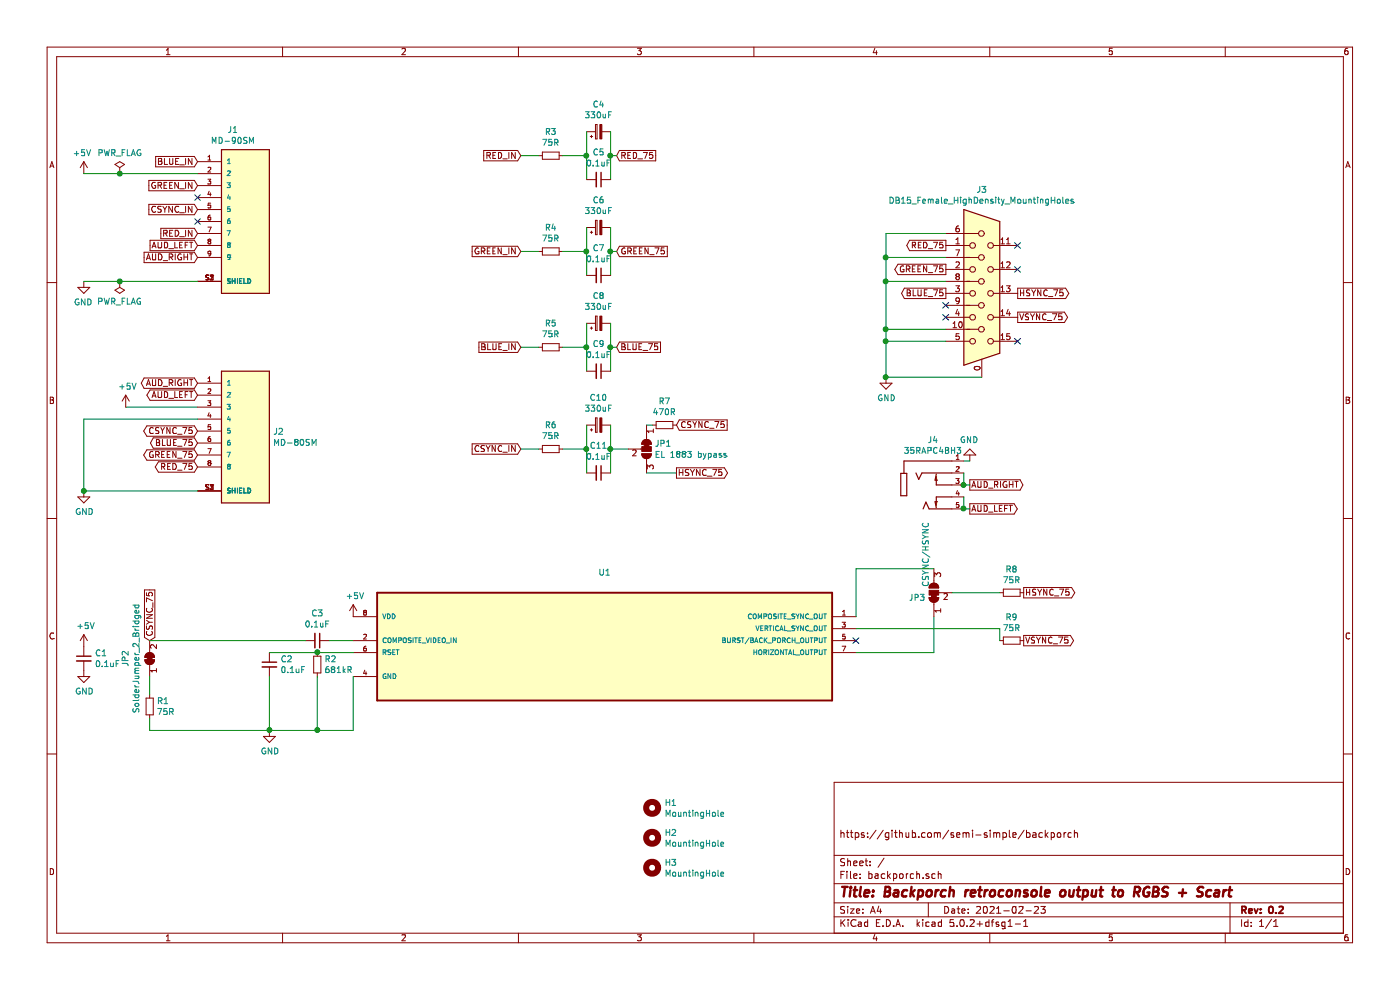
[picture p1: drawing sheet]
EESchema Schematic File Version 4
LIBS:backporch-cache
EELAYER 26 0
EELAYER END
$Descr A4 11693 8268
encoding utf-8
Sheet 1 1
Title "Backporch retroconsole output to RGBS + Scart"
Date "2021-02-23"
Rev "0.2"
Comp ""
Comment1 "https://github.com/semi-simple/backporch"
Comment2 ""
Comment3 ""
Comment4 ""
$EndDescr
$Comp
L MD-90SM:MD-90SM J1
U 1 1
P 2050 1850
F 0 "J1" H 1945 2617 50  0000 C CNN
F 1 "MD-90SM" H 1945 2526 50  0000 C CNN
F 2 "MD90:CUI_MD-90SM" H 2050 1850 50  0001 L BNN
F 3 "" H 2050 1850 50  0001 L BNN
F 4 "CP-2290-ND" H 2050 1850 50  0001 C CNN "Digi-key part number"
F 5 "1.05" H 2050 1850 50  0001 L BNN "PARTREV"
F 6 "Manufacturer Recommendation" H 2050 1850 50  0001 L BNN "STANDARD"
F 7 "13.25 mm" H 2050 1850 50  0001 L BNN "MAXIMUM_PACKAGE_HEIGHT"
F 8 "CUI Devices" H 2050 1850 50  0001 L BNN "MANUFACTURER"
	1    2050 1850
	1    0    0    -1  
$EndComp
$Comp
L power:GND #PWR0101
U 1 1
P 700 2350
F 0 "#PWR0101" H 700 2100 50  0001 C CNN
F 1 "GND" H 705 2177 50  0000 C CNN
F 2 "" H 700 2350 50  0001 C CNN
F 3 "" H 700 2350 50  0001 C CNN
	1    700  2350
	-1   0    0    -1  
$EndComp
Text GLabel 1650 1350 0    50   Input ~ 0
BLUE_IN
Text GLabel 1650 1550 0    50   Input ~ 0
GREEN_IN
Text GLabel 1650 1950 0    50   Input ~ 0
RED_IN
Text GLabel 1650 2050 0    50   Input ~ 0
AUD_LEFT
Text GLabel 1650 2150 0    50   Input ~ 0
AUD_RIGHT
Text GLabel 1650 1750 0    50   Input ~ 0
CSYNC_IN
$Comp
L Connector:DB15_Female_HighDensity_MountingHoles J3
U 1 1
P 8200 2450
F 0 "J3" H 8200 3317 50  0000 C CNN
F 1 "DB15_Female_HighDensity_MountingHoles" H 8200 3226 50  0000 C CNN
F 2 "VGA-from-OSSC:VGA_CONN" H 7250 2850 50  0001 C CNN
F 3 " ~" H 7250 2850 50  0001 C CNN
F 4 "AE11024-ND" H 8200 2450 50  0001 C CNN "Digi-key part number"
F 5 "AHDF15A-KG-TAXB" H 8200 2450 50  0001 C CNN "Manufacturer Part Number"
	1    8200 2450
	1    0    0    -1  
$EndComp
Text GLabel 1650 3200 0    50   BiDi ~ 0
AUD_RIGHT
Text GLabel 1650 3300 0    50   BiDi ~ 0
AUD_LEFT
Text GLabel 1650 3600 0    50   BiDi ~ 0
CSYNC_75
Wire Wire Line
	1650 3400 1050 3400
$Comp
L power:+5V #PWR03
U 1 1
P 1050 3400
F 0 "#PWR03" H 1050 3250 50  0001 C CNN
F 1 "+5V" H 1065 3573 50  0000 C CNN
F 2 "" H 1050 3400 50  0001 C CNN
F 3 "" H 1050 3400 50  0001 C CNN
	1    1050 3400
	1    0    0    -1  
$EndComp
Text GLabel 1650 3700 0    50   BiDi ~ 0
BLUE_75
Text GLabel 1650 3900 0    50   BiDi ~ 0
RED_75
$Comp
L power:+5V #PWR04
U 1 1
P 700 1450
F 0 "#PWR04" H 700 1300 50  0001 C CNN
F 1 "+5V" H 715 1623 50  0000 C CNN
F 2 "" H 700 1450 50  0001 C CNN
F 3 "" H 700 1450 50  0001 C CNN
	1    700  1450
	-1   0    0    -1  
$EndComp
Text GLabel 1650 3800 0    50   BiDi ~ 0
GREEN_75
Text GLabel 7900 2050 0    50   Output ~ 0
RED_75
Text GLabel 7900 2250 0    50   Output ~ 0
GREEN_75
Text GLabel 7900 2450 0    50   Output ~ 0
BLUE_75
Wire Wire Line
	7900 1950 7400 1950
Wire Wire Line
	7900 2850 7400 2850
Wire Wire Line
	7900 2350 7400 2350
Wire Wire Line
	7900 2750 7400 2750
Wire Wire Line
	8200 3150 7400 3150
Wire Wire Line
	7400 1950 7400 2150
Connection ~ 7400 2150
Wire Wire Line
	7400 2150 7400 2350
Connection ~ 7400 2350
Wire Wire Line
	7400 2350 7400 2750
Connection ~ 7400 2750
Wire Wire Line
	7400 2750 7400 2850
Wire Wire Line
	7400 2850 7400 3150
$Comp
L power:GND #PWR08
U 1 1
P 7400 3150
F 0 "#PWR08" H 7400 2900 50  0001 C CNN
F 1 "GND" H 7405 2977 50  0000 C CNN
F 2 "" H 7400 3150 50  0001 C CNN
F 3 "" H 7400 3150 50  0001 C CNN
	1    7400 3150
	1    0    0    -1  
$EndComp
Connection ~ 7400 3150
Text GLabel 8500 2450 2    50   Output ~ 0
HSYNC_75
$Comp
L Device:R_Small R3
U 1 1
P 4600 1300
F 0 "R3" V 4796 1300 50  0000 C CNN
F 1 "75R" V 4705 1300 50  0000 C CNN
F 2 "Resistor_SMD:R_1206_3216Metric_Pad1.42x1.75mm_HandSolder" H 4600 1300 50  0001 C CNN
F 3 "~" H 4600 1300 50  0001 C CNN
F 4 "P75.0FCT-ND" H 4600 1300 50  0001 C CNN "Digi-key part number"
	1    4600 1300
	0    -1   -1   0   
$EndComp
Text GLabel 4350 1300 0    50   Input ~ 0
RED_IN
$Comp
L Device:CP_Small C4
U 1 1
P 5000 1100
F 0 "C4" V 5225 1100 50  0000 C CNN
F 1 "330uF" V 5134 1100 50  0000 C CNN
F 2 "Capacitor_THT:CP_Radial_D6.3mm_P2.50mm" H 5000 1100 50  0001 C CNN
F 3 "~" H 5000 1100 50  0001 C CNN
F 4 "493-1268-ND" H 5000 1100 50  0001 C CNN "Digi-key part number"
	1    5000 1100
	0    -1   -1   0   
$EndComp
Wire Wire Line
	4700 1300 4900 1300
Text GLabel 5150 1300 2    50   Input ~ 0
RED_75
Connection ~ 7400 2850
$Comp
L Device:R_Small R7
U 1 1
P 5550 3550
F 0 "R7" V 5746 3550 50  0000 C CNN
F 1 "470R" V 5655 3550 50  0000 C CNN
F 2 "Resistor_SMD:R_1206_3216Metric_Pad1.42x1.75mm_HandSolder" H 5550 3550 50  0001 C CNN
F 3 "~" H 5550 3550 50  0001 C CNN
F 4 "P470FCT-ND" H 5550 3550 50  0001 C CNN "Digi-key part number"
	1    5550 3550
	0    -1   -1   0   
$EndComp
Text GLabel 5650 3550 2    50   Input ~ 0
CSYNC_75
Wire Wire Line
	4900 1500 4900 1300
Wire Wire Line
	5100 1500 5100 1300
Wire Wire Line
	5100 1300 5150 1300
$Comp
L Device:R_Small R4
U 1 1
P 4600 2100
F 0 "R4" V 4796 2100 50  0000 C CNN
F 1 "75R" V 4705 2100 50  0000 C CNN
F 2 "Resistor_SMD:R_1206_3216Metric_Pad1.42x1.75mm_HandSolder" H 4600 2100 50  0001 C CNN
F 3 "~" H 4600 2100 50  0001 C CNN
F 4 "P75.0FCT-ND" H 4600 2100 50  0001 C CNN "Digi-key part number"
	1    4600 2100
	0    -1   -1   0   
$EndComp
Text GLabel 4350 2100 0    50   Input ~ 0
GREEN_IN
$Comp
L Device:CP_Small C6
U 1 1
P 5000 1900
F 0 "C6" V 5225 1900 50  0000 C CNN
F 1 "330uF" V 5134 1900 50  0000 C CNN
F 2 "Capacitor_THT:CP_Radial_D6.3mm_P2.50mm" H 5000 1900 50  0001 C CNN
F 3 "~" H 5000 1900 50  0001 C CNN
F 4 "493-1268-ND" H 5000 1900 50  0001 C CNN "Digi-key part number"
	1    5000 1900
	0    -1   -1   0   
$EndComp
Wire Wire Line
	4700 2100 4900 2100
Text GLabel 5150 2100 2    50   Input ~ 0
GREEN_75
Wire Wire Line
	4900 2300 4900 2100
Wire Wire Line
	5100 2300 5100 2100
Wire Wire Line
	5100 2100 5150 2100
$Comp
L Device:R_Small R5
U 1 1
P 4600 2900
F 0 "R5" V 4796 2900 50  0000 C CNN
F 1 "75R" V 4705 2900 50  0000 C CNN
F 2 "Resistor_SMD:R_1206_3216Metric_Pad1.42x1.75mm_HandSolder" H 4600 2900 50  0001 C CNN
F 3 "~" H 4600 2900 50  0001 C CNN
F 4 "P75.0FCT-ND" H 4600 2900 50  0001 C CNN "Digi-key part number"
	1    4600 2900
	0    -1   -1   0   
$EndComp
Text GLabel 4350 2900 0    50   Input ~ 0
BLUE_IN
$Comp
L Device:CP_Small C8
U 1 1
P 5000 2700
F 0 "C8" V 5225 2700 50  0000 C CNN
F 1 "330uF" V 5134 2700 50  0000 C CNN
F 2 "Capacitor_THT:CP_Radial_D6.3mm_P2.50mm" H 5000 2700 50  0001 C CNN
F 3 "~" H 5000 2700 50  0001 C CNN
F 4 "493-1268-ND" H 5000 2700 50  0001 C CNN "Digi-key part number"
	1    5000 2700
	0    -1   -1   0   
$EndComp
Wire Wire Line
	4700 2900 4900 2900
Text GLabel 5150 2900 2    50   Input ~ 0
BLUE_75
Wire Wire Line
	4900 3100 4900 2900
Wire Wire Line
	5100 3100 5100 2900
Wire Wire Line
	5100 2900 5150 2900
$Comp
L Device:R_Small R6
U 1 1
P 4600 3750
F 0 "R6" V 4796 3750 50  0000 C CNN
F 1 "75R" V 4705 3750 50  0000 C CNN
F 2 "Resistor_SMD:R_1206_3216Metric_Pad1.42x1.75mm_HandSolder" H 4600 3750 50  0001 C CNN
F 3 "~" H 4600 3750 50  0001 C CNN
F 4 "P75.0FCT-ND" H 4600 3750 50  0001 C CNN "Digi-key part number"
	1    4600 3750
	0    -1   -1   0   
$EndComp
Text GLabel 4350 3750 0    50   Input ~ 0
CSYNC_IN
$Comp
L Device:CP_Small C10
U 1 1
P 5000 3550
F 0 "C10" V 5225 3550 50  0000 C CNN
F 1 "330uF" V 5134 3550 50  0000 C CNN
F 2 "Capacitor_THT:CP_Radial_D6.3mm_P2.50mm" H 5000 3550 50  0001 C CNN
F 3 "~" H 5000 3550 50  0001 C CNN
F 4 "493-1268-ND" H 5000 3550 50  0001 C CNN "Digi-key part number"
	1    5000 3550
	0    -1   -1   0   
$EndComp
Wire Wire Line
	4700 3750 4900 3750
Wire Wire Line
	4900 3950 4900 3750
$Comp
L Device:C_Small C7
U 1 1
P 5000 2300
F 0 "C7" V 4771 2300 50  0000 C CNN
F 1 "0.1uF" V 4862 2300 50  0000 C CNN
F 2 "Capacitor_SMD:C_1206_3216Metric_Pad1.42x1.75mm_HandSolder" H 5000 2300 50  0001 C CNN
F 3 "~" H 5000 2300 50  0001 C CNN
F 4 "399-1259-1-ND" H 5000 2300 50  0001 C CNN "Digi-key part number"
	1    5000 2300
	0    1    1    0   
$EndComp
$Comp
L Device:C_Small C5
U 1 1
P 5000 1500
F 0 "C5" V 4771 1500 50  0000 C CNN
F 1 "0.1uF" V 4862 1500 50  0000 C CNN
F 2 "Capacitor_SMD:C_1206_3216Metric_Pad1.42x1.75mm_HandSolder" H 5000 1500 50  0001 C CNN
F 3 "~" H 5000 1500 50  0001 C CNN
F 4 "399-1259-1-ND" H 5000 1500 50  0001 C CNN "Digi-key part number"
	1    5000 1500
	0    1    1    0   
$EndComp
$Comp
L Device:C_Small C9
U 1 1
P 5000 3100
F 0 "C9" V 4771 3100 50  0000 C CNN
F 1 "0.1uF" V 4862 3100 50  0000 C CNN
F 2 "Capacitor_SMD:C_1206_3216Metric_Pad1.42x1.75mm_HandSolder" H 5000 3100 50  0001 C CNN
F 3 "~" H 5000 3100 50  0001 C CNN
F 4 "399-1259-1-ND" H 5000 3100 50  0001 C CNN "Digi-key part number"
	1    5000 3100
	0    1    1    0   
$EndComp
$Comp
L Device:C_Small C11
U 1 1
P 5000 3950
F 0 "C11" V 4771 3950 50  0000 C CNN
F 1 "0.1uF" V 4862 3950 50  0000 C CNN
F 2 "Capacitor_SMD:C_1206_3216Metric_Pad1.42x1.75mm_HandSolder" H 5000 3950 50  0001 C CNN
F 3 "~" H 5000 3950 50  0001 C CNN
F 4 "399-1259-1-ND" H 5000 3950 50  0001 C CNN "Digi-key part number"
	1    5000 3950
	0    1    1    0   
$EndComp
$Comp
L EL1883ISZ:EL1883ISZ U1
U 1 1
P 5050 5250
F 0 "U1" H 5050 5720 50  0000 C CNN
F 1 "EL1883ISZ" H 5050 5629 50  0001 C CNN
F 2 "EL1883ISZ:SOIC127P600X175-8N" H 5050 5250 50  0001 L BNN
F 3 "" H 5050 5250 50  0001 L BNN
F 4 "EL1883ISZ-ND" H 5050 5250 50  0001 C CNN "Digi-key part number"
F 5 "1561942" H 5050 5250 50  0001 L BNN "OC_FARNELL"
F 6 "61J5568" H 5050 5250 50  0001 L BNN "OC_NEWARK"
F 7 "EL1883ISZ" H 5050 5250 50  0001 L BNN "MPN"
F 8 "8-SOIC" H 5050 5250 50  0001 L BNN "PACKAGE"
F 9 "Intersil" H 5050 5250 50  0001 L BNN "SUPPLIER"
	1    5050 5250
	1    0    0    -1  
$EndComp
Text GLabel 8550 4950 2    50   Output ~ 0
HSYNC_75
$Comp
L Device:C_Small C1
U 1 1
P 700 5500
F 0 "C1" H 792 5546 50  0000 L CNN
F 1 "0.1uF" H 792 5455 50  0000 L CNN
F 2 "Capacitor_SMD:C_1206_3216Metric_Pad1.42x1.75mm_HandSolder" H 700 5500 50  0001 C CNN
F 3 "~" H 700 5500 50  0001 C CNN
F 4 "399-1259-1-ND" H 700 5500 50  0001 C CNN "Digi-key part number"
	1    700  5500
	1    0    0    -1  
$EndComp
$Comp
L power:GND #PWR02
U 1 1
P 700 5600
F 0 "#PWR02" H 700 5350 50  0001 C CNN
F 1 "GND" H 705 5427 50  0000 C CNN
F 2 "" H 700 5600 50  0001 C CNN
F 3 "" H 700 5600 50  0001 C CNN
	1    700  5600
	1    0    0    -1  
$EndComp
$Comp
L power:+5V #PWR01
U 1 1
P 700 5400
F 0 "#PWR01" H 700 5250 50  0001 C CNN
F 1 "+5V" H 715 5573 50  0000 C CNN
F 2 "" H 700 5400 50  0001 C CNN
F 3 "" H 700 5400 50  0001 C CNN
	1    700  5400
	1    0    0    -1  
$EndComp
$Comp
L power:+5V #PWR07
U 1 1
P 2950 5150
F 0 "#PWR07" H 2950 5000 50  0001 C CNN
F 1 "+5V" H 2965 5323 50  0000 C CNN
F 2 "" H 2950 5150 50  0001 C CNN
F 3 "" H 2950 5150 50  0001 C CNN
	1    2950 5150
	1    0    0    -1  
$EndComp
$Comp
L power:GND #PWR06
U 1 1
P 2250 6100
F 0 "#PWR06" H 2250 5850 50  0001 C CNN
F 1 "GND" H 2255 5927 50  0000 C CNN
F 2 "" H 2250 6100 50  0001 C CNN
F 3 "" H 2250 6100 50  0001 C CNN
	1    2250 6100
	1    0    0    -1  
$EndComp
$Comp
L Device:C_Small C2
U 1 1
P 2250 5550
F 0 "C2" H 2342 5596 50  0000 L CNN
F 1 "0.1uF" H 2342 5505 50  0000 L CNN
F 2 "Capacitor_SMD:C_1206_3216Metric_Pad1.42x1.75mm_HandSolder" H 2250 5550 50  0001 C CNN
F 3 "~" H 2250 5550 50  0001 C CNN
F 4 "399-1259-1-ND" H 2250 5550 50  0001 C CNN "Digi-key part number"
	1    2250 5550
	1    0    0    -1  
$EndComp
$Comp
L Device:R_Small R2
U 1 1
P 2650 5550
F 0 "R2" H 2709 5596 50  0000 L CNN
F 1 "681kR" H 2709 5505 50  0000 L CNN
F 2 "Resistor_SMD:R_1206_3216Metric_Pad1.42x1.75mm_HandSolder" H 2650 5550 50  0001 C CNN
F 3 "~" H 2650 5550 50  0001 C CNN
F 4 "P681KFCT-ND" H 2650 5550 50  0001 C CNN "Digi-key part number"
	1    2650 5550
	1    0    0    -1  
$EndComp
Wire Wire Line
	2950 5450 2650 5450
Connection ~ 2650 5450
Wire Wire Line
	2650 5450 2250 5450
Connection ~ 4900 1300
Wire Wire Line
	4900 1300 4900 1100
Connection ~ 5100 1300
Wire Wire Line
	5100 1300 5100 1100
Connection ~ 5100 2100
Wire Wire Line
	5100 2100 5100 1900
Connection ~ 4900 2100
Wire Wire Line
	4900 2100 4900 1900
Connection ~ 5100 2900
Wire Wire Line
	5100 2900 5100 2700
Connection ~ 4900 2900
Wire Wire Line
	4900 2900 4900 2700
Connection ~ 4900 3750
Wire Wire Line
	4900 3750 4900 3550
Connection ~ 5100 3750
Wire Wire Line
	5100 3750 5100 3550
Wire Wire Line
	5100 3950 5100 3750
Wire Wire Line
	5100 3750 5250 3750
$Comp
L Device:C_Small C3
U 1 1
P 2650 5350
F 0 "C3" V 2421 5350 50  0000 C CNN
F 1 "0.1uF" V 2512 5350 50  0000 C CNN
F 2 "Capacitor_SMD:C_1206_3216Metric_Pad1.42x1.75mm_HandSolder" H 2650 5350 50  0001 C CNN
F 3 "~" H 2650 5350 50  0001 C CNN
F 4 "399-1259-1-ND" H 2650 5350 50  0001 C CNN "Digi-key part number"
	1    2650 5350
	0    1    1    0   
$EndComp
Wire Wire Line
	2750 5350 2950 5350
$Comp
L Device:R_Small R1
U 1 1
P 1250 5900
F 0 "R1" H 1309 5946 50  0000 L CNN
F 1 "75R" H 1309 5855 50  0000 L CNN
F 2 "Resistor_SMD:R_1206_3216Metric_Pad1.42x1.75mm_HandSolder" H 1250 5900 50  0001 C CNN
F 3 "~" H 1250 5900 50  0001 C CNN
F 4 "P75.0FCT-ND" H 1250 5900 50  0001 C CNN "Digi-key part number"
	1    1250 5900
	1    0    0    -1  
$EndComp
Text GLabel 1250 5350 1    50   Input ~ 0
CSYNC_75
$Comp
L Device:R_Small R8
U 1 1
P 8450 4950
F 0 "R8" V 8254 4950 50  0000 C CNN
F 1 "75R" V 8345 4950 50  0000 C CNN
F 2 "Resistor_SMD:R_1206_3216Metric_Pad1.42x1.75mm_HandSolder" H 8450 4950 50  0001 C CNN
F 3 "~" H 8450 4950 50  0001 C CNN
F 4 "P75.0FCT-ND" H 8450 4950 50  0001 C CNN "Digi-key part number"
	1    8450 4950
	0    1    1    0   
$EndComp
$Comp
L Jumper:SolderJumper_3_Bridged12 JP1
U 1 1
P 5400 3750
F 0 "JP1" V 5354 3818 50  0000 L CNN
F 1 "EL 1883 bypass" V 5445 3818 50  0000 L CNN
F 2 "Jumper:SolderJumper-3_P1.3mm_Open_Pad1.0x1.5mm" H 5400 3750 50  0001 C CNN
F 3 "~" H 5400 3750 50  0001 C CNN
	1    5400 3750
	0    1    1    0   
$EndComp
Text GLabel 5650 3950 2    50   Output ~ 0
HSYNC_75
Wire Wire Line
	5400 3950 5650 3950
Text GLabel 8100 4250 2    50   Output ~ 0
AUD_LEFT
Text GLabel 8100 4050 2    50   Output ~ 0
AUD_RIGHT
$Comp
L power:GND #PWR0102
U 1 1
P 8100 3850
F 0 "#PWR0102" H 8100 3600 50  0001 C CNN
F 1 "GND" H 8105 3677 50  0000 C CNN
F 2 "" H 8100 3850 50  0001 C CNN
F 3 "" H 8100 3850 50  0001 C CNN
	1    8100 3850
	-1   0    0    1   
$EndComp
$Comp
L MD-80SM:MD-80SM J2
U 1 1
P 2050 3600
F 0 "J2" H 2280 3596 50  0000 L CNN
F 1 "MD-80SM" H 2280 3505 50  0000 L CNN
F 2 "MD80:CUI_MD-80SM" H 2050 3600 50  0001 L BNN
F 3 "" H 2050 3600 50  0001 L BNN
F 4 "CP-2280-ND" H 2050 3600 50  0001 C CNN "Digi-key part number"
F 5 "1.05" H 2050 3600 50  0001 L BNN "PARTREV"
F 6 "13.05 mm" H 2050 3600 50  0001 L BNN "MAXIMUM_PACKAGE_HEIGHT"
F 7 "CUI Devices" H 2050 3600 50  0001 L BNN "MANUFACTURER"
F 8 "Manufacturer Recommendation" H 2050 3600 50  0001 L BNN "STANDARD"
	1    2050 3600
	1    0    0    -1  
$EndComp
Wire Wire Line
	700  3500 700  4100
$Comp
L power:GND #PWR0103
U 1 1
P 700 4100
F 0 "#PWR0103" H 700 3850 50  0001 C CNN
F 1 "GND" H 705 3927 50  0000 C CNN
F 2 "" H 700 4100 50  0001 C CNN
F 3 "" H 700 4100 50  0001 C CNN
	1    700  4100
	1    0    0    -1  
$EndComp
Connection ~ 700  4100
NoConn ~ 8500 2050
NoConn ~ 8500 2250
NoConn ~ 7900 2550
NoConn ~ 7900 2650
NoConn ~ 8500 2850
NoConn ~ 1650 1650
NoConn ~ 1650 1850
NoConn ~ 7150 5350
Wire Wire Line
	700  1450 1000 1450
$Comp
L power:PWR_FLAG #FLG0101
U 1 1
P 1000 1450
F 0 "#FLG0101" H 1000 1525 50  0001 C CNN
F 1 "PWR_FLAG" H 1000 1624 50  0000 C CNN
F 2 "" H 1000 1450 50  0001 C CNN
F 3 "~" H 1000 1450 50  0001 C CNN
	1    1000 1450
	1    0    0    -1  
$EndComp
Connection ~ 1000 1450
Wire Wire Line
	1000 1450 1650 1450
Wire Wire Line
	700  2350 1000 2350
$Comp
L power:PWR_FLAG #FLG0102
U 1 1
P 1000 2350
F 0 "#FLG0102" H 1000 2425 50  0001 C CNN
F 1 "PWR_FLAG" H 1000 2523 50  0000 C CNN
F 2 "" H 1000 2350 50  0001 C CNN
F 3 "~" H 1000 2350 50  0001 C CNN
	1    1000 2350
	-1   0    0    1   
$EndComp
Connection ~ 1000 2350
Wire Wire Line
	1000 2350 1650 2350
Wire Wire Line
	700  3500 1650 3500
Wire Wire Line
	700  4100 1650 4100
Wire Wire Line
	5400 3550 5450 3550
Wire Wire Line
	4350 1300 4500 1300
Wire Wire Line
	4350 2900 4500 2900
Wire Wire Line
	4350 3750 4500 3750
Wire Wire Line
	4350 2100 4500 2100
$Comp
L Jumper:SolderJumper_2_Bridged JP2
U 1 1
P 1250 5500
F 0 "JP2" H 1250 5705 50  0000 C CNN
F 1 "SolderJumper_2_Bridged" H 1250 5614 50  0000 C CNN
F 2 "Jumper:SolderJumper-2_P1.3mm_Open_Pad1.0x1.5mm" H 1250 5500 50  0001 C CNN
F 3 "~" H 1250 5500 50  0001 C CNN
	1    1250 5500
	0    -1   -1   0   
$EndComp
Wire Wire Line
	1250 5350 2550 5350
Wire Wire Line
	2250 6100 2250 5650
Connection ~ 2250 6100
Wire Wire Line
	2250 6100 2650 6100
Wire Wire Line
	2650 5650 2650 6100
Wire Wire Line
	2650 6100 2950 6100
Wire Wire Line
	2950 6100 2950 5650
Connection ~ 2650 6100
Wire Wire Line
	1250 5650 1250 5800
Wire Wire Line
	1250 6000 1250 6100
Wire Wire Line
	1250 6100 2250 6100
$Comp
L 35RAPC4BH3:35RAPC4BH3 J4
U 1 1
P 7750 4050
F 0 "J4" H 7793 4428 50  0000 C CNN
F 1 "35RAPC4BH3" H 7793 4337 50  0000 C CNN
F 2 "35RAPC4BH3:SWITCHCRAFT_35RAPC4BH3" H 7750 4050 50  0001 L BNN
F 3 "" H 7750 4050 50  0001 L BNN
F 4 "SC1464-ND" H 7750 4050 50  0001 C CNN "Digi-key part number"
F 5 "Manufacturer Recommendations" H 7750 4050 50  0001 L BNN "STANDARD"
F 6 "J" H 7750 4050 50  0001 L BNN "PARTREV"
F 7 "Switchcraft Inc." H 7750 4050 50  0001 L BNN "MANUFACTURER"
F 8 "6.1214mm" H 7750 4050 50  0001 L BNN "MAXIMUM_PACKAGE_HIEGHT"
	1    7750 4050
	1    0    0    -1  
$EndComp
Wire Wire Line
	8050 4150 8050 4250
Wire Wire Line
	8050 3950 8050 4050
Wire Wire Line
	8050 4050 8100 4050
Connection ~ 8050 4050
Wire Wire Line
	8050 4250 8100 4250
Connection ~ 8050 4250
Wire Wire Line
	8050 3850 8100 3850
Wire Wire Line
	7900 2150 7400 2150
Text GLabel 8500 2650 2    50   Output ~ 0
VSYNC_75
$Comp
L Device:R_Small R9
U 1 1
P 8450 5350
F 0 "R9" V 8254 5350 50  0000 C CNN
F 1 "75R" V 8345 5350 50  0000 C CNN
F 2 "Resistor_SMD:R_1206_3216Metric_Pad1.42x1.75mm_HandSolder" H 8450 5350 50  0001 C CNN
F 3 "~" H 8450 5350 50  0001 C CNN
F 4 "P75.0FCT-ND" H 8450 5350 50  0001 C CNN "Digi-key part number"
	1    8450 5350
	0    1    1    0   
$EndComp
Text GLabel 8550 5350 2    50   Output ~ 0
VSYNC_75
$Comp
L Jumper:SolderJumper_3_Bridged12 JP3
U 1 1
P 7800 4950
F 0 "JP3" V 7754 5018 50  0000 L CNN
F 1 "CSYNC/HSYNC" H 7845 5018 50  0000 L CNN
F 2 "Jumper:SolderJumper-3_P1.3mm_Open_Pad1.0x1.5mm" H 7800 4950 50  0001 C CNN
F 3 "~" H 7800 4950 50  0001 C CNN
	1    7800 4950
	0    -1   -1   0   
$EndComp
Wire Wire Line
	7150 5150 7150 4750
Wire Wire Line
	7150 4750 7800 4750
Wire Wire Line
	7950 4950 8350 4950
Wire Wire Line
	7150 5450 7800 5450
Wire Wire Line
	7800 5450 7800 5150
Wire Wire Line
	8350 5350 8350 5250
Wire Wire Line
	8350 5250 7150 5250
$Comp
L Mechanical:MountingHole H1
U 1 1
P 5450 6750
F 0 "H1" H 5550 6796 50  0000 L CNN
F 1 "MountingHole" H 5550 6705 50  0000 L CNN
F 2 "MountingHole:MountingHole_2.2mm_M2_ISO7380_Pad" H 5450 6750 50  0001 C CNN
F 3 "~" H 5450 6750 50  0001 C CNN
	1    5450 6750
	1    0    0    -1  
$EndComp
$Comp
L Mechanical:MountingHole H2
U 1 1
P 5450 7000
F 0 "H2" H 5550 7046 50  0000 L CNN
F 1 "MountingHole" H 5550 6955 50  0000 L CNN
F 2 "MountingHole:MountingHole_2.2mm_M2_ISO7380_Pad" H 5450 7000 50  0001 C CNN
F 3 "~" H 5450 7000 50  0001 C CNN
	1    5450 7000
	1    0    0    -1  
$EndComp
$Comp
L Mechanical:MountingHole H3
U 1 1
P 5450 7250
F 0 "H3" H 5550 7296 50  0000 L CNN
F 1 "MountingHole" H 5550 7205 50  0000 L CNN
F 2 "MountingHole:MountingHole_2.2mm_M2_ISO7380_Pad" H 5450 7250 50  0001 C CNN
F 3 "~" H 5450 7250 50  0001 C CNN
	1    5450 7250
	1    0    0    -1  
$EndComp
$EndSCHEMATC
